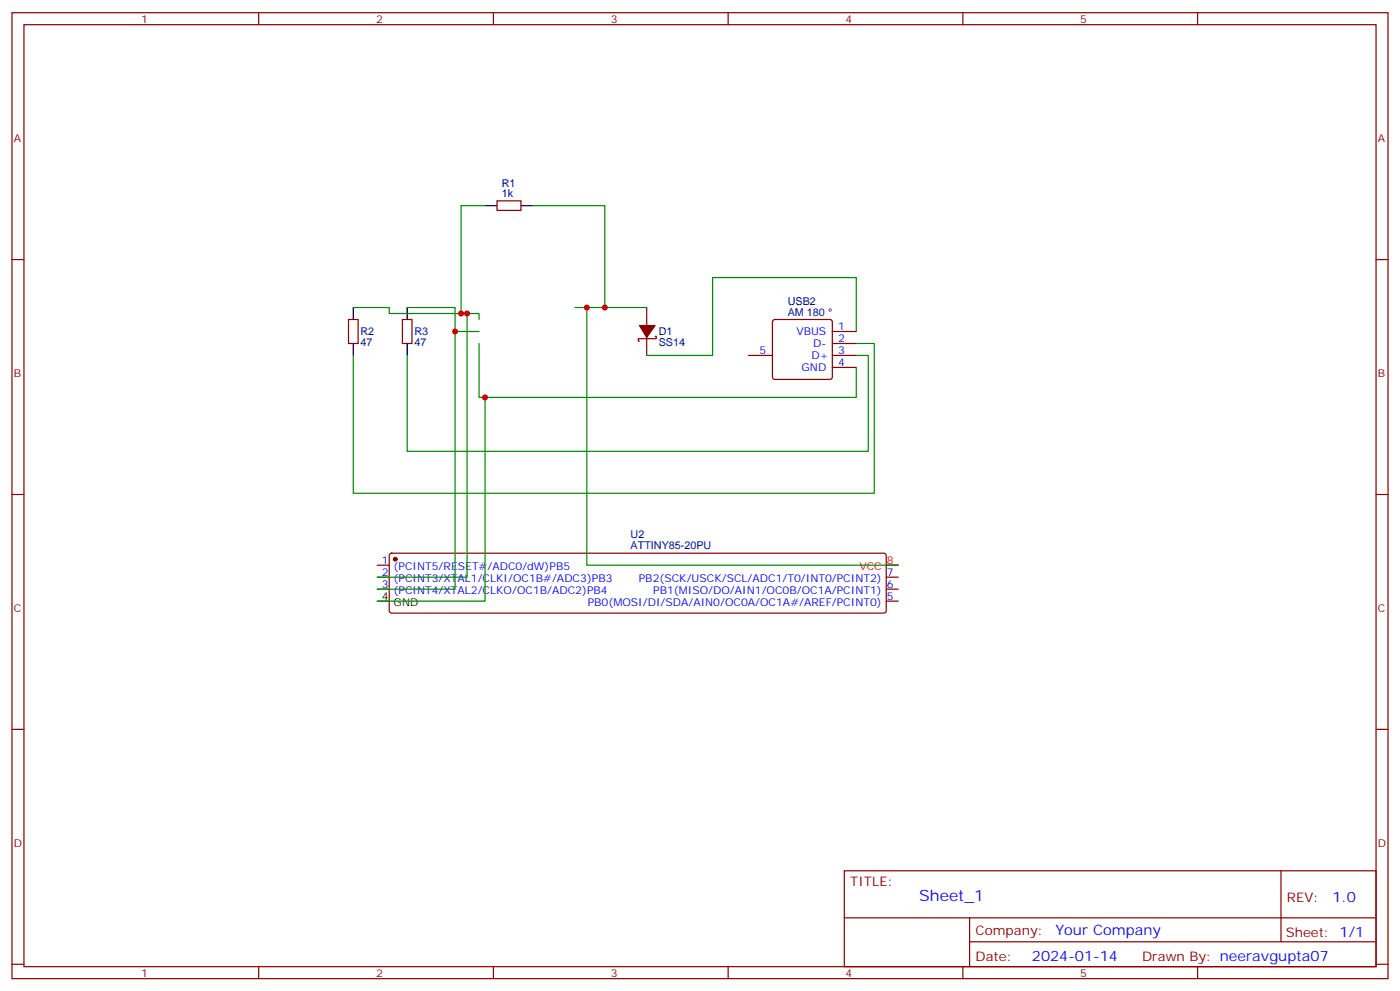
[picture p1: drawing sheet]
<svg xmlns="http://www.w3.org/2000/svg" width="412mm" height="292mm" viewBox="0 0 412 292" stroke-linecap="round" stroke-linejoin="round" font-family="sans-serif">
<g fill="none" stroke="#870000" stroke-width=".35">
<path d="M3.5 3.7h405.4v284.4h-405.4zM7.1 7.3h398.2v277.3h-398.2zM76.2 3.7v3.6M145.3 3.7v3.6M214.5 3.7v3.6M283.6 3.7v3.6M352.8 3.7v3.6M146.4 59.1h7.1v2.8h-7.1zM3.5 76.4h3.6M405.3 76.4h3.6M102.7 94.1h2.8v7h-2.8zM118.5 94.1h2.9v7h-2.9z"/>
<path d="M190.5 90.5v5.3M190.5 99.3v5.3M193 99h.3v.7h-5.3v.7h.4M227.8 94.3l.4-.2h16.3l.5 .2 .2 .5v16.2l-.3 .5-.4 .2h-16.3l-.5-.2-.2-.5v-16.2zM245.2 97.6h7M220.5 104.6h7M245.2 104.6h7M245.2 101.1h7M245.2 108.2h7M3.5 145.6h3.6M405.3 145.6h3.6M111.1 166.4h3.6"/>
<path d="M111.1 169.9h3.6M111.1 173.4h3.6M114.9 163l.5-.2h144.9l.5 .2 .3 .5v16.3l-.3 .5-.5 .2h-144.9l-.5-.3-.2-.4v-16.3zM261.1 169.9h3.5M261.1 173.4h3.5M261.1 177h3.5M3.5 214.7h3.6M405.3 214.7h3.6M248.7 256.3h156.6v28.3h-156.6zM377.3 256.4v20.8M248.7 270.2h156.5M285.6 277.2h119.6"/>
<path d="M285.6 270.2v14.1M3.5 283.8h3.6M76.2 284.6v3.5M145.3 284.6v3.5M214.5 284.6v3.5M283.6 284.6v3.5M352.8 284.6v3.5M405.3 283.8h3.6"/>
</g>
<path d="M142.9 60.5h3.5M153.5 60.5h3.5M104.1 90.5v3.6M119.9 90.5v3.6M104.1 101.1v3.5M119.9 101.1v3.5M111.1 177h3.6" fill="none" stroke="#000" stroke-width=".35"/>
<g fill="#870000" stroke="#870000" stroke-width=".35">
<path d="M188.4 95.8h4.6l-2.5 3.5z"/>
<circle cx="116.4" cy="164.6" r=".53"/>
</g>
<g fill="none" stroke="#008700" stroke-width=".35">
<path d="M142.9 60.5h-7.1v31.8M157 60.5h21.2v30M104.1 90.5h10.6v1.8h26.4v1.8M119.9 90.5h14.2v7.1h7M134.1 97.6v75.8h-23M137.6 92.3v77.6h-26.5M169.3 90.5h21.2M172.9 90.5v75.9h91.7M252.2 97.6v-15.9h-42.3v22.9h-19.4M119.9 104.6v28.3h135.9v-28.3h-3.6M141.1 101.1v15.9h111.1v-8.8M142.9 117v60h-31.8"/>
<path d="M252.2 101.1h5.3v44.1h-153.4v-40.6"/>
</g>
<path d="M261.1 166.4h3.5" fill="none" stroke="#f00" stroke-width=".35"/>
<g fill="#c00">
<circle cx="135.8" cy="92.3" r=".88"/>
<circle cx="178.2" cy="90.5" r=".88"/>
<circle cx="137.6" cy="92.3" r=".88"/>
<circle cx="134.1" cy="97.6" r=".88"/>
<circle cx="142.9" cy="117" r=".88"/>
<circle cx="172.9" cy="90.5" r=".88"/>
</g>
<text font-size="4.6" fill="#00f" x="270.8" y="265.4">Sheet_1</text>
<g font-size="4.2" fill="#00f">
<text x="392.5" y="265.6">1.0</text>
<text x="310.9" y="275.2">Your Company</text>
<text x="304" y="283">2024-01-14</text>
</g>
<g font-size="3.9" fill="#800">
<text x="250.5" y="260.9">TITLE:</text>
<text x="379.1" y="265.6">REV:</text>
<text x="287.4" y="275.1">Company:</text>
<text x="378.7" y="275.7">Sheet: 1/1</text>
<text x="287.4" y="282.8">Date:</text>
<text x="336.4" y="282.9">Drawn By: neeravgupta07</text>
</g>
<g font-size="3.2" fill="#800">
<text x="41.6" y="6.7">1</text>
<text x="110.8" y="6.7">2</text>
<text x="179.9" y="6.7">3</text>
<text x="249.1" y="6.7">4</text>
<text x="318.2" y="6.7">5</text>
<text x="4.1" y="41.8">A</text>
<text x="405.9" y="41.8">A</text>
<text x="4.1" y="111">B</text>
<text x="405.9" y="111">B</text>
<text x="4.1" y="180.1">C</text>
<text x="405.9" y="180.1">C</text>
<text x="4.1" y="249.3">D</text>
<text x="405.9" y="249.3">D</text>
<text x="41.6" y="287.5">1</text>
<text x="110.8" y="287.5">2</text>
<text x="179.9" y="287.5">3</text>
<text x="249.1" y="287.5">4</text>
<text x="318.2" y="287.5">5</text>
</g>
<g font-size="3.2" fill="#000080">
<text x="147.8" y="58.1">1k</text>
<text x="147.8" y="55">R1</text>
<text x="232.1" y="89.8">USB2</text>
<text x="232.1" y="93">AM 180</text>
<text x="106.2" y="101.9">47</text>
<text x="106.2" y="98.8">R2</text>
<text x="122.1" y="101.9">47</text>
<text x="122.1" y="98.8">R3</text>
<text x="194" y="101.9">SS14</text>
<text x="194" y="98.8">D1</text>
<text x="185.7" y="161.7">ATTINY85-20PU</text>
<text x="185.7" y="158.5">U2</text>
</g>
<g font-size="3.2" fill="#00f">
<text x="234.6" y="98.6">VBUS</text>
<text x="246.9" y="100.8">2</text>
<text x="246.9" y="97.2">1</text>
<text x="223.8" y="104.3">5</text>
<text x="239.1" y="105.7">D+</text>
<text x="239.5" y="102.2">D-</text>
<text x="246.9" y="104.3">3</text>
<text x="246.9" y="107.8">4</text>
<text x="236.1" y="109.2">GND</text>
<text x="112.5" y="166">1</text>
<text x="116" y="167.8">(PCINT5/RESET#/ADC0/dW)PB5</text>
<text x="112.5" y="169.5">2</text>
<text x="112.5" y="173.1">3</text>
<text x="116" y="171.3">(PCINT3/XTAL1/CLKI/OC1B#/ADC3)PB3</text>
<text x="188.2" y="171.3">PB2(SCK/USCK/SCL/ADC1/T0/INT0/PCINT2)</text>
<text x="261.2" y="173.1">6</text>
<text x="261.2" y="169.5">7</text>
<text x="116" y="174.8">(PCINT4/XTAL2/CLKO/OC1B/ADC2)PB4</text>
<text x="173.1" y="178.4">PB0(MOSI/DI/SDA/AIN0/OC0A/OC1A#/AREF/PCINT0)</text>
<text x="192.4" y="174.8">PB1(MISO/DO/AIN1/OC0B/OC1A/PCINT1)</text>
<text x="261.2" y="176.6">5</text>
</g>
<g font-size="3.2" fill="#f00">
<text x="253.1" y="167.8">VCC</text>
<text x="261.2" y="166">8</text>
</g>
<g font-size="3.2">
<text x="112.5" y="176.6">4</text>
<text x="116" y="178.4">GND</text>
</g>
</svg>
